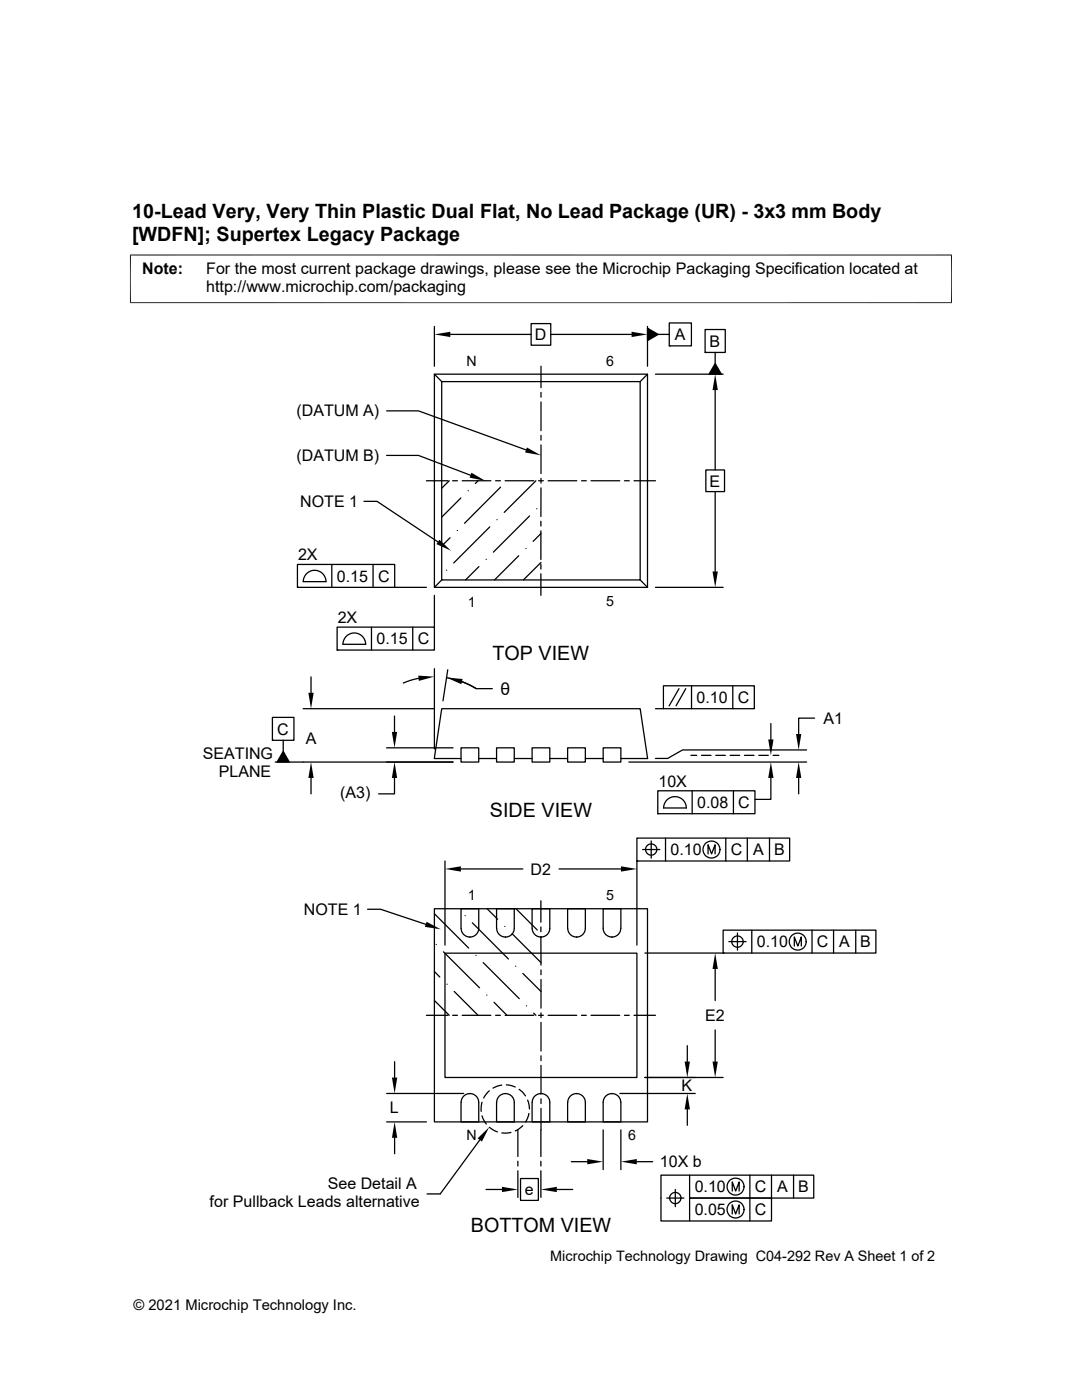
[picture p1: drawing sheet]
<svg xmlns="http://www.w3.org/2000/svg" width="216mm" height="279mm" viewBox="0 0 216 279" stroke-linecap="round" stroke-linejoin="round" font-family="sans-serif">
<g fill="none" stroke="#000" stroke-width=".25">
<path d="M86.7 74.7l1.4 1.5M86.7 74.7h42.5v42.5h-42.5zM86.7 65.2v7.9M88.1 76.2h39.6v39.5h-39.6zM89.9 66.7h16.1M106 64.6h3.9v4.3h-3.9zM107.9 73.1v4.3M107.9 78.3v1M109.9 66.7h16.1M129.2 74.7l-1.5 1.5M129.2 65.5l2.1 1.2-2.1 1.3zM129.2 65.2v7.9"/>
<path d="M130.8 74.7h13.5M131.3 66.7h2.2M133.5 64.5h4.5v4.5h-4.5zM133.5 69h.1M140.7 65.8h4v4.5h-4zM140.7 70.3h.1M142.7 72.6l1.2 2.1h-2.4zM142.7 70.3v2.3M142.7 77.9v15.9M77.2 90.9h6.3l10.4 3.9M77.2 82h6.3l21.5 7.8M85.1 95.9h4.3"/>
<path d="M89.6 95.9l-1.5 1.5M90.3 95.9h1M92 99.4l-3.9 3.8M92.2 95.9h5.7M93.4 97.9h.1M95.4 95.9l-.6 .6M98.9 95.9h.9M99.9 97.2l-7.2 7.2M100.8 95.9h5.7M106.9 95.9l-6.3 6.4M107.5 95.9h.9M107.9 80.2v5.7"/>
<path d="M107.9 86.9v.9M107.9 88.8v5.7M107.9 95.5v.9M107.9 97.4v5.7M109.4 95.9h5.7M116 95.9h1M117.9 95.9h5.8M124.6 95.9h1M126.5 95.9h4.3M140.8 93.8h3.8v4.3h-3.8zM142.7 98.1v15.9M59.4 112.6h19.4v4.6h-19.4z"/>
<path d="M59.4 117.2h.1M61.3 114.4a2.27 2.27 0 0 1 2.4-.4 2.27 2.27 0 0 1 1.3 2.1h-4.5l.2-1zM66.2 112.6v4.6M72.6 100.1h2.6l12.2 8M74.4 112.6v4.6M78.7 117.2h6.4M86.7 118.8v6.4M88.1 115.7l-1.4 1.5M89.1 113.8h.1M89.8 107.3l-1.7 1.7M91.2 105.9h.1M95.6 113.1l-2.7 2.6"/>
<path d="M97 111.6h.1M97.7 105.2l-7.2 7.2M99.2 103.7h.1M103.5 110.9l-4.8 4.8M104.9 109.5h.1M105.7 103l-7.3 7.2M107.1 101.5h.1M107.9 104v1M107.9 105.9v5.8M107.9 112.6v1M107.9 114.5v4.3M107.9 106.5l-1.5 1.5"/>
<path d="M107.9 112.2l-3.5 3.5M127.7 115.7l1.5 1.5M130.8 117.2h13.5M62.1 135.1v3.2M67.3 125.2h19.4v4.5h-19.4zM67.3 129.7h.1M68.4 128.6h4.6a2.26 2.26 0 0 0-2.3-2.3 2.26 2.26 0 0 0-2.3 2.3M74.1 125.2v4.5M82.4 125.2v4.5M83.5 135.4l-3 .9M86.7 133.5v16M89.1 135.3a15.4 15.4 0 0 1 5.9 2.1l-2.8-1.4"/>
<path d="M89.3 133.7l-.9 6.2M95.1 137.4h3.1M132.4 136.9h18.1v4.5h-18.1zM135.5 137.4l-2 3.5M136.8 137.4l-1.9 3.5M138 136.9v4.5M146.2 136.9v4.5M54.4 143.2h4.3v4.5h-4.3zM54.4 147.7h.1M56.5 147.7v2.3M56.5 150l1.2 2.1h-2.4zM60.5 141.4h26.1"/>
<path d="M62.1 155.3v3.1M77.1 149.2h13.3M78.7 155.3v3.1h-3.2M78.7 142.9v3.2M90.4 152.1h-35.5M92 151.4h-5.3l1.4-10h39.6l1.5 10h-5.3M92 149.2h3.5v2.9h-3.5zM95.5 151.4h3.6M99.1 149.2h3.5v2.9h-3.5zM102.6 151.4h3.6M106.2 149.2h3.5v2.9h-3.5zM109.7 151.4h3.6"/>
<path d="M113.3 149.2h3.5v2.9h-3.5zM116.8 151.4h3.6M120.4 149.2h3.5v2.9h-3.5zM125.5 152.1h35.5M130.8 141.4h1.6M131.3 157.8h19.3v4.6h-19.3zM137.9 150.7h1.1M138.1 157.8v4.6M140 150.7h1.9M142.8 150.7h1.9M145.7 150.7h1.9M146.3 157.8v4.6"/>
<path d="M148.5 150.7h2M151.4 150.7h1.9M153.8 155.3v4.2h-3.2M153.8 144.4v3.2M154.3 150.7h1.1M159.4 155.3v3.1M161 149.7h-24.8l-3 1.7h-2.4M162.5 143.3h-3.1v3.2M88.8 171.8v16.8M92 173.4h12.3M107.9 179.8v4.2M111.5 173.4h12.4"/>
<path d="M127.1 167.3h30.5v4.5h-30.5zM127.1 171.8h.1M127.1 171.8v16.8M128.2 169.5h3.5M129.9 167.8v3.5M131.1 169.5a1.13 1.13 0 0 1-1.6 1 1.13 1.13 0 0 1-.3-1.8 1.13 1.13 0 0 1 1.8 .4l.1 .4M131.3 162.4h.1M132.4 161.2h4.6M132.4 161.2a2.26 2.26 0 0 1 2.3-2.2 2.26 2.26 0 0 1 2.2 2.2M132.8 167.3v4.5M141.3 170.4v-1.8l.7 1.8 .7-1.8v1.8M144.8 167.3v4.5"/>
<path d="M149.1 167.3v4.5M153.5 167.3v4.5M73.3 181.5h2.6l9 3M86.7 199.7l2.9 2.9M86.7 193.9l1.1 1.1M86.7 181.4h42.5v42.5h-42.5zM86.7 182.4l6.8 6.8M87 188.5h.1M88.5 189.9l7.2 7.2M88.8 190.2h38.3v24.8h-38.3zM89.2 196.4h.1M90.6 197.9l4.8 4.7"/>
<path d="M92 181.4h3.5v3.9a1.77 1.77 0 0 1-1.7 1.7 1.77 1.77 0 0 1-1.8-1.7zM92.8 182.7h.1M93.8 187h.1M94.3 184.2l7.2 7.2M95 190.7h.1M96.4 192.1l7.2 7.2M97.1 198.6h.1M97.2 181.4l2.1 2.1M99.1 185.3v-3.9h3.5v3.9a1.73 1.73 0 0 1-1.7 1.7M99.1 185.3a1.73 1.73 0 0 0 1.8 1.7M100.7 184.9h.1M100.9 187h.1"/>
<path d="M102.2 186.3l5.8 5.8M102.9 192.8h.1M103 181.4l4.2 4.2M104.3 194.3l3.7 3.6M106.2 185.3v-3.9h3.5v3.9a1.73 1.73 0 0 1-1.8 1.7M106.2 185.3a1.73 1.73 0 0 0 1.7 1.7M107.9 186.9v5.7M107.9 185v.9M107.9 187h.1M107.9 193.6v.9M107.9 195.5v5.7M113.3 181.4h3.5v3.9a1.77 1.77 0 0 1-1.8 1.7 1.77 1.77 0 0 1-1.7-1.7z"/>
<path d="M115 187h.1M122.1 187h.1M123.9 185.3a1.73 1.73 0 0 1-1.8 1.7M123.9 185.3v-3.9h-3.5v3.9a1.73 1.73 0 0 0 1.7 1.7M128.7 190.2h15.6M142.7 193.4v6.3M144.3 185.6h30.5v4.6h-30.5zM144.3 190.2h.1M145.4 187.9h3.5M147.2 186.2v3.4M150 185.6v4.6M158.5 188.8v-1.8l.7 1.8 .7-1.8v1.8"/>
<path d="M162 185.6v4.6M166.3 185.6v4.6M170.8 185.6v4.6M77.2 218.2h15.3M78.7 211.9v3.2M85.1 202.6h4.3M90.3 202.6h1M92.2 202.6h5.7M92.5 218.8a1.76 1.76 0 0 1 1.9-.4 1.76 1.76 0 0 1 1.1 1.6v3.9h-3.5v-3.9l.2-.8zM93.8 218.2h.1M96.2 220l-.2 1.8M97.6 217.7l-1.1 1.4"/>
<path d="M98.6 200l2.6 2.6M98.9 202.6h.9M100.1 216.6l-1.7 .5M100.8 202.6h5.7M100.9 218.2a1.73 1.73 0 0 0-1.8 1.8M100.9 218.2h.1M100.9 218.2a1.73 1.73 0 0 1 1.7 1.8v3.9h-3.5v-3.9M101 216.5l1.8 .4M103.6 217.4l.6 .5 .7 .8M105.1 200.7h.1M105.3 219.5l.3 1.8M106.5 202.2l.4 .4"/>
<path d="M107.5 202.6h.9M107.9 218.2a1.73 1.73 0 0 0-1.7 1.8M107.9 218.2h.1M107.9 202.1v1M107.9 204v5.8M107.9 210.7v1M107.9 212.6v5.7M107.9 219.3v.9M108 218.2a1.73 1.73 0 0 1 1.7 1.8v3.9h-3.5v-3.9M109.4 202.6h5.7M113.8 218.8a1.76 1.76 0 0 1 1.9-.4 1.76 1.76 0 0 1 1.1 1.6v3.9h-3.5v-3.9l.2-.8zM115 218.2h.1"/>
<path d="M116 202.6h1M117.9 202.6h5.8M122.1 218.2a1.73 1.73 0 0 1 1.8 1.8M122.1 218.2a1.73 1.73 0 0 0-1.7 1.8v3.9h3.5v-3.9M122.1 218.2h.1M123.7 218.2h15M124.6 202.6h1M126.5 202.6h4.3M128.7 215h15.6M137.1 208.7v3.2M142.7 205.5v6.4M77.2 223.9h7.9"/>
<path d="M78.7 227.1v3.2M95.7 227.5l-7.9 10.8h-2.6M96.2 222.7l.8 1.6M97 237.4h3.2M97.7 225l1.6 .9M102 226l-1.9 .1M103.3 225.5v5.3M103.3 231.8v.9M103.3 233.7v5.3M103.9 235.2h3.5v4.4h-3.5zM104.3 224.6l-1.5 1.1M105.5 222.2l-.2 1-.4 .7"/>
<path d="M107.9 231.8v.9M107.9 233.7v5.3M107.9 221.2v9.6M111.1 237.4h3.2M114 231.8h3.2M120.4 225.5v7.9M123.9 225.5v7.9M127.1 231.8h3.1M133 239.1h3.5M133.6 239.1a1.14 1.14 0 0 1 1.5-1.1 1.14 1.14 0 0 1 .5 1.8 1.14 1.14 0 0 1-1.9-.3l-.1-.4M134.7 237.4v3.4M137.1 221.4v3.2"/>
<path d="M137.6 234.5v4.6h16.3v4.6h-22v-9.2h30.5v4.6h-24.8v4.6M146.1 237.7v-1.8l.7 1.8 .7-1.8v1.8M149.6 234.5v9.2M153.9 234.5v4.6M158.3 234.5v4.6M146.1 242.3v-1.8l.7 1.8 .7-1.8v1.8"/>
<circle cx="142" cy="169.6" r="1.69"/>
<circle cx="147.2" cy="187.9" r="1.13"/>
<circle cx="159.2" cy="187.9" r="1.69"/>
<circle cx="146.8" cy="236.8" r="1.69"/>
<circle cx="146.8" cy="241.4" r="1.69"/>
</g>
<g fill="#000">
<path d="M86.7 66.7l3.2-.5v1.1zM126 66.2l3.2 .5-3.2 .6zM129.2 65.5l2.1 1.2-2.1 1.3zM142.7 74.7l.5 3.2h-1zM142.7 72.6l1.2 2.1h-2.4zM94.1 94.3l2.8 1.7-3.2-.7zM105.1 89.3l2.8 1.6-3.1-.6zM87.7 107.7l2.3 2.2-2.9-1.3zM142.2 114h1l-.5 3.2zM61.5 138.3h1.1l-.5 3.1zM83.5 134.8l3.2 .2-3.1 .9zM89.1 135.2l3.2 .3-.2 1z"/>
<path d="M56.5 150l1.2 2.1h-2.4zM62.1 152.1l.5 3.2h-1.1zM78.2 146.1h1l-.5 3.1zM78.7 152.1l.5 3.2h-1zM153.8 152.1l.5 3.2h-1zM153.3 147.6h1l-.5 3.1zM159.4 152.1l.5 3.2h-1.1zM158.8 146.5h1.1l-.5 3.2zM88.8 173.4l3.2-.5v1zM123.9 172.9l3.2 .5-3.2 .5zM85.1 184l2.8 1.5-3.1-.5zM142.7 190.2l.5 3.2h-1z"/>
<path d="M78.2 215.1h1.1l-.6 3.1zM136.6 211.9h1.1l-.6 3.1zM142.2 211.9h1l-.5 3.1zM78.7 223.9l.6 3.2h-1.1zM95.3 227.2l2.3-2.3-1.4 2.9zM100.2 236.9l3.1 .5-3.1 .5zM107.9 237.4l3.2-.5v1zM117.2 231.3l3.2 .5-3.2 .6zM123.9 231.8l3.2-.5v1.1zM137.1 218.2l.6 3.2h-1.1z"/>
</g>
<path d="M26 50.8v9.7M189.9 50.8v9.7M189.9 50.9h-164M25.9 60.4h164" fill="none" stroke="#000" stroke-width=".2"/>
<g font-size="3.9">
<text x="26.4" y="43.5">10-Lead Very, Very Thin Plastic Dual Flat, No Lead Package (UR) - 3x3 mm Body</text>
<text x="26.4" y="48.1">[WDFN]; Supertex Legacy Package</text>
<text x="98.3" y="131.7">TOP VIEW</text>
<text x="97.8" y="163">SIDE VIEW</text>
<text x="93.9" y="245.9">BOTTOM VIEW</text>
</g>
<text font-size="3.5" x="99.9" y="138.6">θ</text>
<g font-size="3.2">
<text x="28.4" y="54.7">Note:</text>
<text x="41.1" y="58.3">http://www.microchip.com/packaging</text>
<text x="41.1" y="54.7">For the most current package drawings, please see the Microchip Packaging Specification located at</text>
<text x="106.7" y="67.9">D</text>
<text x="134.7" y="67.9">A</text>
<text x="141.6" y="69.2">B</text>
<text x="59.1" y="83.1">(DATUM A)</text>
<text x="59.1" y="92.1">(DATUM B)</text>
<text x="59.9" y="101.2">NOTE 1</text>
<text x="141.6" y="97.1">E</text>
<text x="59.5" y="111.8">2X</text>
<text x="67.2" y="116.1">0.15</text>
<text x="75.4" y="116.1">C</text>
<text x="67.4" y="124.4">2X</text>
<text x="75.1" y="128.6">0.15</text>
<text x="83.4" y="128.6">C</text>
<text x="139" y="140.3">0.10</text>
<text x="147.2" y="140.3">C</text>
<text x="55.3" y="146.6">C</text>
<text x="61" y="148.4">A</text>
<text x="164.3" y="144.5">A1</text>
<text x="40.4" y="151.4">SEATING</text>
<text x="43.6" y="155.1">PLANE</text>
<text x="67.9" y="159.2">(A3)</text>
<text x="131.4" y="157.1">10X</text>
<text x="139.1" y="161.2">0.08</text>
<text x="147.3" y="161.2">C</text>
<text x="133.8" y="170.7">0.10</text>
<text x="145.8" y="170.7">C</text>
<text x="150.3" y="170.7">A</text>
<text x="154.5" y="170.7">B</text>
<text x="105.9" y="174.6">D2</text>
<text x="60.6" y="182.6">NOTE 1</text>
<text x="151" y="189.1">0.10</text>
<text x="163" y="189.1">C</text>
<text x="167.5" y="189.1">A</text>
<text x="171.7" y="189.1">B</text>
<text x="140.7" y="203.8">E2</text>
<text x="136" y="217.8">K</text>
<text x="77.8" y="222.2">L</text>
<text x="131.7" y="233">10X b</text>
<text x="65.4" y="237.4">See Detail A</text>
<text x="104.8" y="238.5">e</text>
<text x="138.6" y="238">0.10</text>
<text x="150.6" y="238">C</text>
<text x="155.1" y="238">A</text>
<text x="159.3" y="238">B</text>
<text x="41.8" y="240.8">for Pullback Leads alternative</text>
<text x="138.6" y="242.5">0.05</text>
<text x="150.6" y="242.5">C</text>
</g>
<g font-size="2.9">
<text x="109.8" y="251.7">Microchip Technology Drawing C04-292 Rev A Sheet 1 of 2</text>
<text x="26.6" y="261.3">© 2021 Microchip Technology Inc.</text>
</g>
<g font-size="2.8">
<text x="93.1" y="73.1">N</text>
<text x="121" y="73.1">6</text>
<text x="93.3" y="121.1">1</text>
<text x="121" y="121">5</text>
<text x="93.3" y="179.6">1</text>
<text x="121" y="179.7">5</text>
<text x="93.1" y="227.5">N</text>
<text x="125.4" y="227.5">6</text>
</g>
</svg>
